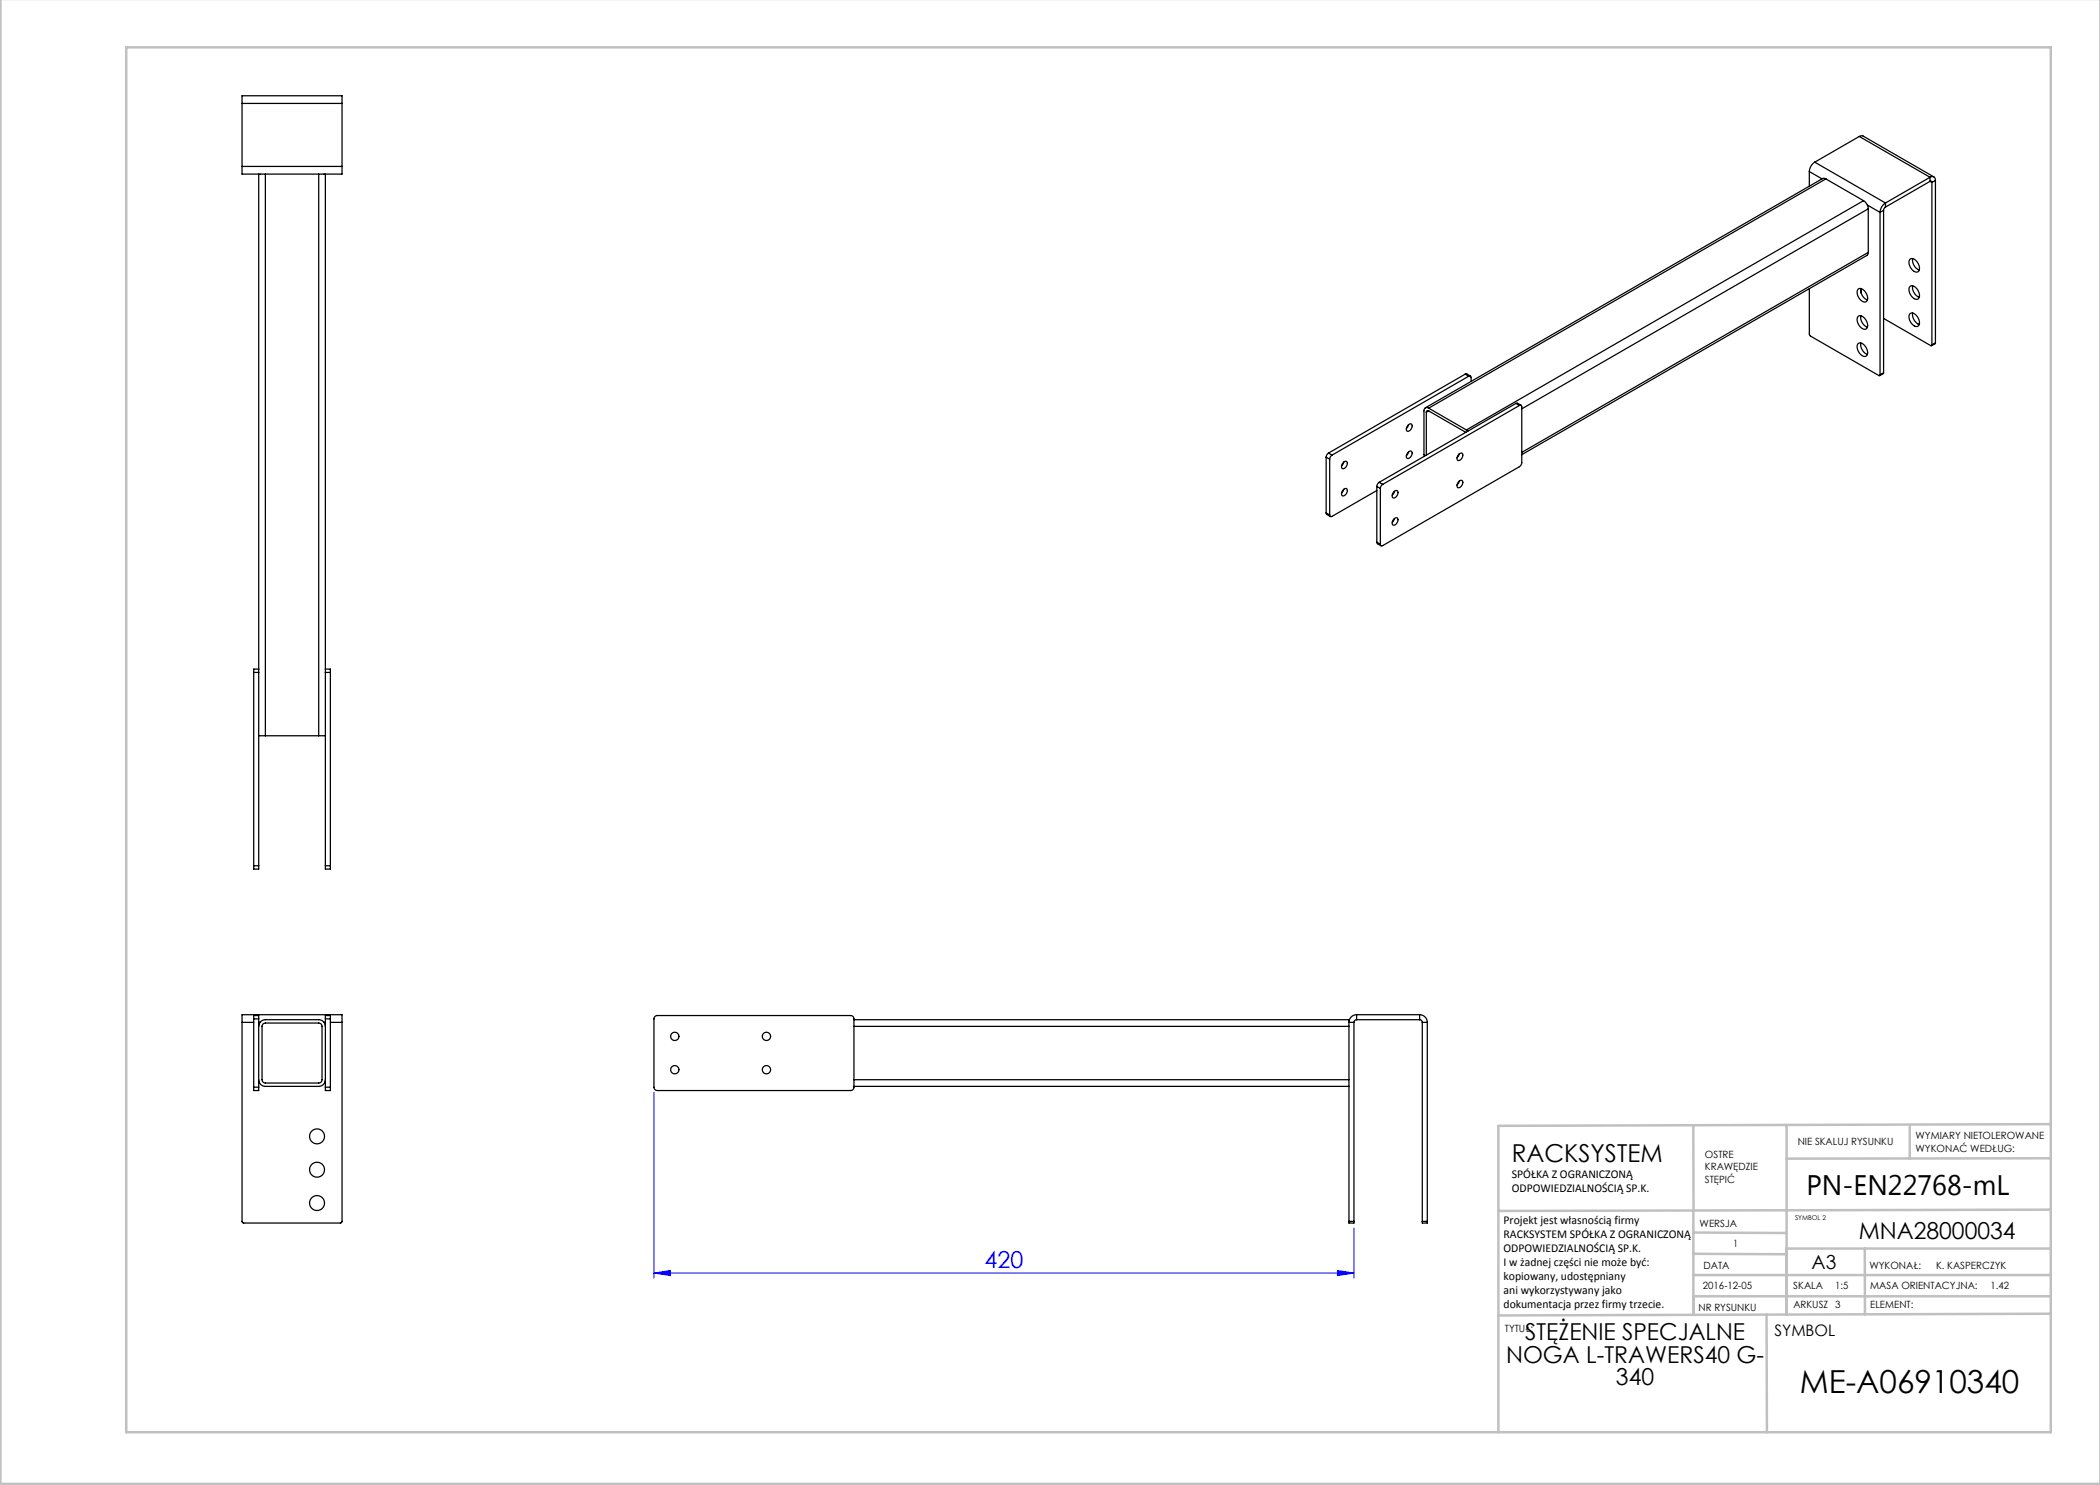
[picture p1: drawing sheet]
<svg xmlns="http://www.w3.org/2000/svg" width="420mm" height="297mm" viewBox="0 0 420 297" stroke-linecap="round" stroke-linejoin="round" font-family="sans-serif">
<path d="M130.8 218.4v37.2M130.8 254.6l3.3-.5v1zM130.8 254.6h140M267.5 254.1l3.3 .5-3.3 .5zM270.8 245.6v10" fill="none" stroke="#00f" stroke-width=".2"/>
<g fill="none" stroke="#c0c0c0" stroke-width=".5">
<path d="M.1 -.1v296.9h419.9M25.2 9.5h385v276.9h-385zM338.7 225.2v16.9M357.3 225v37.9M382 225.4v6.3M410.1 224.8l-110.4 .4v61.2M410.1 231.7h-52.8M338.7 259.3h71.5M338.7 255h71.5M338.7 250.8l18.6 .1M338.7 246.5l18.6 .1M338.7 242.1v20.9"/>
<path d="M373 249.7v13.2M410.1 241.9l-110.4 .3M410.2 249.7h-52.9v13.2M353.3 262.9l.1 23.5M410.2 262.7l-110.5 .4"/>
</g>
<path d="M267.5 254.1l3.3 .5-3.3 .5zM130.8 254.6l3.3-.5v1z" fill="#00f"/>
<g fill="none" stroke="#000" stroke-width=".25">
<path d="M48.4 20.7v-1.5h20v1.5M48.4 33.3v1.5h4.7M48.4 20.7v12.6M48.4 20.7h20M48.4 33.3h20M51.7 34.8v99M53.1 34.8h10.6M53.1 34.8v112.4M63.7 34.8v112.4M65.1 34.8v99M68.4 33.3v1.5h-4.7M68.4 20.7v12.6"/>
<path d="M361.9 34.3v2.9M361.9 34.3l2.5 1.5M363 32.4a2.4 2.4 0 0 0-1.1 1.9M363 32.4l14.1 8.2M365.2 35.8l-.7-.1-79.4 45.9M365.2 35.8l-79.5 45.8M365.2 35.8l7.5 4.3M371.9 27.3l.4-.2 .3 .1 14.2 8.2M371.9 27.3l-8.9 5.1M371.9 27.3l14.1 8.2M386 35.5a.66 .66 0 0 1 .8-.1 .66 .66 0 0 1 .3 .7M386 36.3a.23 .23 0 0 1 .3-.1 .23 .23 0 0 1 .1 .3"/>
<path d="M386 35.5l-8.9 5.1M386 36.3l-8.9 5.1M386 35.5v.8M386 36.3l.4 .2M386.4 36.5v32.5M387.1 36.1l-.7 .4M387.1 36.1v32.5M361.9 57.7v9.1l.1 .3 13.8 8 .2-.1M371.6 57.9a1.09 1.09 0 0 1 1.6 .6 1.31 1.31 0 0 1 0 1.9 1.85 1.85 0 0 1-1.6-2.5zM372.2 57.7a2.12 2.12 0 0 0 1.3 2.3M372.2 57.7v1M372.7 40.1a2.08 2.08 0 0 1 1 1.7"/>
<path d="M372.7 40.1l-79.4 45.9M373.5 41l2.5 1.5M373.7 50.5l-.3 .6-69 39.8M373.7 41.8v8.7M373.7 41.8l-69.3 40M373.7 50.5l-69.3 40M376 42.5v32.5M376.7 42.1l-.7 .4M376.7 42.1v32.5M377.1 40.6a2.4 2.4 0 0 0-1.1 1.9M377.1 41.4l-.4 .7M377.1 40.6v.8"/>
<path d="M382 57.2a1.31 1.31 0 0 1 1.6 1 1.09 1.09 0 0 1-.2 1.7 1.85 1.85 0 0 1-1.4-2.7zM382 51.8a1.31 1.31 0 0 1 1.6 .9 1.09 1.09 0 0 1-.2 1.7 1.85 1.85 0 0 1-1.4-2.6zM382.5 51.7a2.14 2.14 0 0 0 1.4 2.3M382.5 57.2a2.14 2.14 0 0 0 1.4 2.3M293 74.8h.3l.8 .4M293 74.8l.7 .4M293 74.8l-27.3 15.8M293.7 75.2a.29 .29 0 0 1 .4 0 .29 .29 0 0 1 .1 .3v.8M293.7 75.2l-27.3 15.8M371.6 68.8a1.09 1.09 0 0 1 1.6 .6 1.31 1.31 0 0 1 0 1.9 1.85 1.85 0 0 1-1.6-2.5zM371.6 63.3a1.09 1.09 0 0 1 1.6 .7 1.31 1.31 0 0 1 0 1.8 1.85 1.85 0 0 1-1.6-2.5zM372.2 63.1a2.12 2.12 0 0 0 1.3 2.3"/>
<path d="M372.2 68.6a2.12 2.12 0 0 0 1.3 2.3M376.7 63.7l9.4 5.4 .3-.1M376.7 74.6l-.8 .5M376.7 74.6l-.7 .4M382 62.7a1.31 1.31 0 0 1 1.6 .9 1.09 1.09 0 0 1-.2 1.7 1.85 1.85 0 0 1-1.4-2.6zM382.5 62.6a2.14 2.14 0 0 0 1.4 2.3M387.1 68.6l-.8 .5M387.1 68.6l-.7 .4M265.2 91.4l.7 .4M265.2 91.4v11.2M265.7 90.6l-.3 .4-.2 .4M265.7 90.6l.7 .4"/>
<path d="M265.9 91.8v11.2M266.4 91l-.3 .4-.2 .4M268.7 97.9l.6-.2a.96 .96 0 0 1-.8 1.5 .83 .83 0 0 1 .2-1.3zM268.7 92.5l.6-.2a.96 .96 0 0 1-.8 1.4 .83 .83 0 0 1 .2-1.2zM268.7 92.4l-.4 .8M268.7 97.9l-.4 .7M275.4 98.1l-9 5.2a.29 .29 0 0 1-.3 0 .29 .29 0 0 1-.2-.3M275.4 97.3l.7 .4M275.4 97.3v11.1M275.8 96.5l-.3 .3-.1 .5M275.8 96.5l.7 .4M276.1 97.7v11.2"/>
<path d="M276.5 96.9l-.3 .3-.1 .5M278.8 98.4l.6-.3a.96 .96 0 0 1-.8 1.5 .83 .83 0 0 1 .2-1.2zM278.9 98.3l-.5 .7M281.6 90.5l.7-.3a.96 .96 0 0 1-.9 1.5 .83 .83 0 0 1 .2-1.2zM281.6 85l.7-.2a.96 .96 0 0 1-.9 1.4 .83 .83 0 0 1 .2-1.2zM281.7 84.9l-.4 .8M281.7 90.4l-.4 .7M285.3 82.5v8.5M285.7 81.6a.57 .57 0 0 0-.6 0 .57 .57 0 0 0-.3 .6v9.1M285.7 82.2a.29 .29 0 0 0-.3-.1 .29 .29 0 0 0-.1 .4M285.7 81.6l7.6 4.4M285.7 82.2l7.5 4.3"/>
<path d="M285.7 82.2l-.4 .3M291.8 96.3l.6-.2a.96 .96 0 0 1-.8 1.4 .83 .83 0 0 1 .2-1.2zM291.8 90.9l.6-.3a.96 .96 0 0 1-.8 1.5 .83 .83 0 0 1 .2-1.2zM291.8 90.8l-.4 .7M291.8 96.2l-.4 .8M293.3 86l.3 .2M303.2 80.7l.2-.1 .8 .5M303.2 80.7l-27.4 15.8M303.2 80.7l.7 .4M303.9 81.1a.29 .29 0 0 1 .3 0 .29 .29 0 0 1 .2 .3v11.1l-.3 .7-27.6 15.9a.29 .29 0 0 1-.3 .1 .29 .29 0 0 1-.1-.3M303.9 81.1l-27.4 15.8M265.2 102.6l.1 .2 .8 .5"/>
<path d="M265.2 102.6l.7 .4M275.4 108.4v.3l.8 .5M275.4 108.4l.7 .5M278.8 103.8l.6-.2a.96 .96 0 0 1-.8 1.4 .83 .83 0 0 1 .2-1.2zM278.9 103.7l-.5 .8M50.7 134.5v38.7M50.7 134.5h1M51.7 133.8h-1v.7M51.7 133.8v.7M51.7 134.5v38.7M65.1 133.8v.7M65.1 133.8h1v.7"/>
<path d="M65.1 134.5v38.7M65.1 134.5h1M66.1 134.5v38.7M51.7 147.2h1.4M53.1 147.2h10.6M63.7 147.2h1.4M50.7 173.2v.6h1v-.6M50.7 173.2h1M65.1 173.2v.6h1v-.6M65.1 173.2h1M48.4 204.5v39.8l.3 .3h19.4l.3-.2v-39.9M48.4 204.5v-1.6h20v1.6"/>
<path d="M48.4 204.5h2.3M50.7 217.4v.7h1v-.7M50.7 203.8v-.7h1v.7M50.7 203.8h1M50.7 217.4h1M50.7 203.8v13.6M51.7 205.3a1.33 1.33 0 0 1 1.4-1.4h10.6a1.33 1.33 0 0 1 1.4 1.4M51.7 215.9a1.33 1.33 0 0 0 1.4 1.4h10.6a1.33 1.33 0 0 0 1.4-1.4M51.7 203.8v13.6M51.7 204.5h.3M52.6 204.8l.5-.2h10.6a.67 .67 0 0 1 .7 .7v10.6a.67 .67 0 0 1-.7 .7h-10.6a.67 .67 0 0 1-.7-.7v-10.6zM64.8 204.5h.3"/>
<path d="M65.1 203.8v-.7h1v.7M65.1 217.4v.7h1v-.7M65.1 203.8h1M65.1 217.4h1M65.1 203.8v13.6M66.1 203.8v13.6M66.1 204.5h2.3M131 203.3l.5-.2h38.6a.67 .67 0 0 1 .7 .7v13.6a.67 .67 0 0 1-.7 .7h-38.6a.67 .67 0 0 1-.7-.7v-13.6zM170.8 203.9h99v.6M170.8 217.3h99M170.8 215.9h99M170.8 205.3h99"/>
<path d="M269.8 204.5h1M269.8 204.5v39.8M270.8 204.5v39.8M271.3 202.9a1.53 1.53 0 0 0-1.5 1.6M271.3 203.9a.53 .53 0 0 0-.5 .6M271.3 202.9h12.6M271.3 203.9h12.6M271.3 202.9v1M283.9 202.9a1.53 1.53 0 0 1 1.6 1.6M283.9 203.9a.53 .53 0 0 1 .6 .6M283.9 202.9v1M284.5 204.5h1"/>
<path d="M284.5 204.5v39.8M285.5 204.5v39.8M269.8 244.3v.3h1v-.3M269.8 244.3h1M284.5 244.3v.3h1v-.3M284.5 244.3h1"/>
<circle cx="135" cy="213.9" r=".83"/>
<circle cx="135" cy="207.3" r=".83"/>
<circle cx="153.3" cy="213.9" r=".83"/>
<circle cx="153.3" cy="207.3" r=".83"/>
<circle cx="63.4" cy="227.3" r="1.5"/>
<circle cx="63.4" cy="233.9" r="1.5"/>
<circle cx="63.4" cy="240.6" r="1.5"/>
</g>
<text font-size="6.3" x="360" y="278.5">ME-A06910340</text>
<text font-size="5.6" x="361.3" y="239.1">PN-EN22768-mL</text>
<text font-size="4.9" x="302.4" y="232.4">RACKSYSTEM</text>
<g font-size="4.7">
<text x="371.7" y="247.8">MNA28000034</text>
<text x="305.1" y="268.1">STĘŻENIE SPECJALNE</text>
<text x="301.2" y="272.6">NOGA L-TRAWERS40 G-</text>
<text x="323.2" y="277.1">340</text>
</g>
<text font-size="4.7" fill="#00f" x="196.9" y="253.6">420</text>
<text font-size="3.9" x="362.3" y="253.8">A3</text>
<text font-size="3.2" x="354.9" y="267.2">SYMBOL</text>
<g font-size="2.4">
<text x="302.4" y="235.6">SPÓŁKA Z OGRANICZONĄ</text>
<text x="302.4" y="238.4">ODPOWIEDZIALNOŚCIĄ SP.K.</text>
<text x="300.7" y="244.7">Projekt jest własnością firmy</text>
<text x="300.7" y="247.5">RACKSYSTEM SPÓŁKA Z OGRANICZONĄ</text>
<text x="300.7" y="250.3">ODPOWIEDZIALNOŚCIĄ SP.K.</text>
<text x="300.7" y="253.1">I w żadnej części nie może być:</text>
<text x="300.7" y="256">kopiowany, udostępniany</text>
<text x="300.7" y="258.8">ani wykorzystywany jako</text>
<text x="300.7" y="261.6">dokumentacja przez firmy trzecie.</text>
</g>
<g font-size="2">
<text x="383.1" y="227.9">WYMIARY NIETOLEROWANE</text>
<text x="341" y="231.6">OSTRE</text>
<text x="359.5" y="228.9">NIE SKALUJ RYSUNKU</text>
<text x="383.1" y="230.4">WYKONAĆ WEDŁUG:</text>
<text x="341" y="234.1">KRAWĘDZIE</text>
<text x="341" y="236.6">STĘPIĆ</text>
<text x="339.9" y="245.4">WERSJA</text>
<text x="346.6" y="249.5">1</text>
<text x="340.6" y="257.7">2016-12-05</text>
<text x="340.7" y="253.8">DATA</text>
<text x="358.7" y="257.7">SKALA</text>
<text x="367" y="257.7">1:5</text>
<text x="373.9" y="253.8">WYKONAŁ:</text>
<text x="374.1" y="257.7">MASA ORIENTACYJNA:</text>
<text x="387.2" y="253.8">K. KASPERCZYK</text>
<text x="398.1" y="257.7">1.42</text>
<text x="339.7" y="262.3">NR RYSUNKU</text>
<text x="358.7" y="261.7">ARKUSZ 3</text>
<text x="374.1" y="261.7">ELEMENT:</text>
<text x="301" y="266.4">TYTUŁ:</text>
</g>
<text font-size="1.3" x="359" y="244">SYMBOL 2</text>
</svg>
